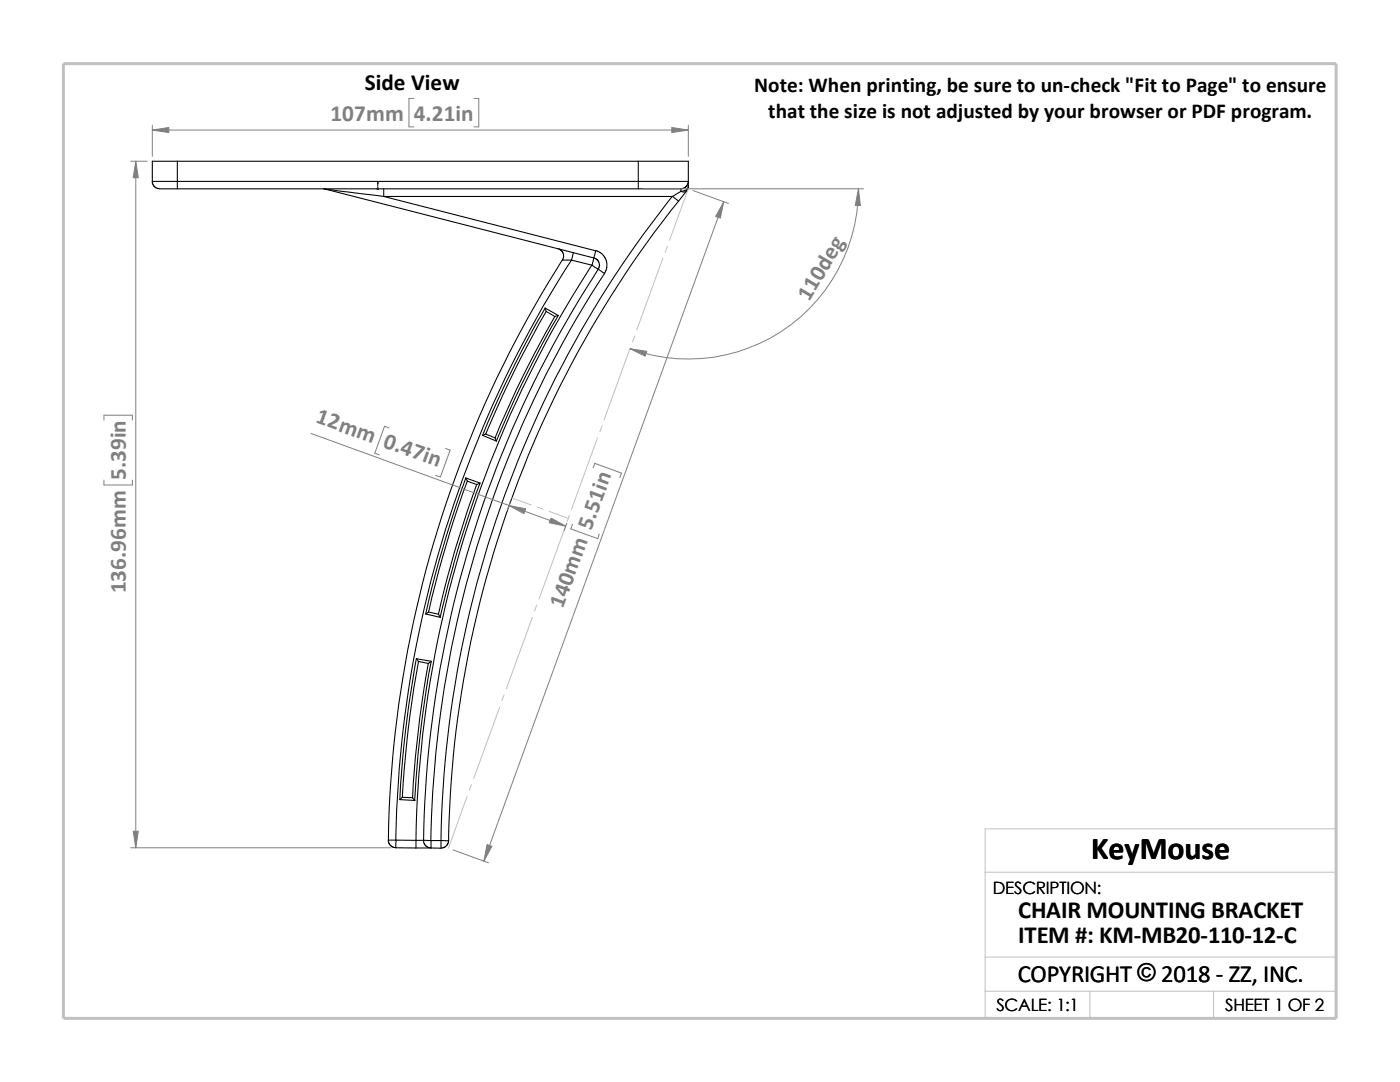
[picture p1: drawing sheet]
<svg xmlns="http://www.w3.org/2000/svg" width="279mm" height="216mm" viewBox="0 0 279 216" stroke-linecap="round" stroke-linejoin="round" font-family="sans-serif">
<g fill="none" stroke="#c0c0c0" stroke-width=".2">
<path d="M137.4 37.7l-3.8 10.3M132.3 51.5l-5.2 14.3M133.2 49.1l-.4 1.2M125.8 69.4l-5.2 14.3M126.7 67.1l-.5 1.1M102.1 99.4l3.9 1.4M119.3 87.3l-5.3 14.3M120.1 85l-.4 1.1M107.2 101.2l1.2 .4M109.6 102l3.9 1.5M112.8 105.2l-5.2 14.3M113.6 102.8l-.4 1.3"/>
<path d="M100.6 138.6l-.4 1.2M106.3 123.1l-5.3 14.4M107.1 120.7l-.4 1.2M93.2 158.9l-3.7 10.3M94.1 156.5l-.5 1.2M99.7 141.1l-5.2 14.3M196.6 174h70.1M196.6 191h70.1M196.6 197.8h70.1M217.5 197.8v5.4M242.2 197.8v5.4M26.8 203.2h239.9v-37.8h-70.1v37.8"/>
</g>
<path d="M12.7 12.7h254v190.5h-254z" fill="none" stroke="#c0c0c0" stroke-width=".59"/>
<g fill="none" stroke="#000" stroke-width=".21">
<path d="M30.4 36.2h5M30.4 36.2v.3l.3 .6 .8 .5 3.9 .1M35.4 36.2v1.5M35.4 32.2h-5v4M35.4 32.2h92M35.4 36.2h92M35.4 32.2v4M35.4 37.7h92M64.5 37.7h.4M64.9 37.7l11.7 1.5M64.9 37.7l53.6 13.8M76.6 39.2l42.3 10.8-.4 1.5"/>
<path d="M76.6 39.2h57.6M76.6 37.7v1.5M127.4 37.7h8.5M127.4 32.2v4M127.4 36.2v1.5M127.4 36.2h10M127.4 32.2h10v4M134.2 39.2a211.3 211.3 0 0 0-46.2 128.5M134.2 39.2l1.2 .9M135.9 37.7v.5M135.9 38.2l-1.7 1M137 38.1a1 1 0 0 1-1.1 .1"/>
<path d="M137 38.1l-1.6 2M137.4 36.2l-.4 .9-.4 .4-.7 .2M137.4 37.2a1.3 1.3 0 0 1-1.5 1M137.4 36.2v1M137.4 37.2l-.4 .9M111.4 49.6l.6 .4 .4 .4 .1 .9-.2 .6h1.7M112.2 51.9a222.2 222.2 0 0 0-34.7 115.7h1.5M114 51.9a220.5 220.5 0 0 0-35 115.7M114 51.9l4.2 1M114.4 50.4l-.4 1.5M118.1 52.9a216.5 216.5 0 0 0-35.1 114.8M118.2 52.9l2.4 1.7"/>
<path d="M118.5 51.5l.6 .2 .4 .6 .1 .7-.1 .6a215.3 215.3 0 0 0-35 114.1M118.5 51.5l-.3 1.4M118.9 50l1.2 .6 .4 .5 .5 .8 .1 1.4-.5 1.3M120.6 54.6a213.2 213.2 0 0 0-34.6 113.1M135.4 40.1a209.7 209.7 0 0 0-45.9 127.7M108.8 61.5a213.6 213.6 0 0 0-12.5 25.4M108.8 61.5l.2 .6M108.8 61.5l2.6 1.4M109 62.1l1.7 1.1 .7-.3M109 62.1a205.4 205.4 0 0 0-12.1 24.5M110.7 63.1a216.8 216.8 0 0 0-11.9 24.3M111.4 62.9a207.6 207.6 0 0 0-12.3 25.1"/>
<path d="M93 95.4l.3 .6M93 95.4l2.8 1M93 95.4a217.6 217.6 0 0 0-8 27.1M93.3 96l1.9 .7 .6-.3M93.3 96a221.9 221.9 0 0 0-7.8 26.1M95.1 96.6a224.7 224.7 0 0 0-7.6 26M95.8 96.4a211.2 211.2 0 0 0-8 26.7M96.3 86.9l2.8 1.1M96.9 86.6l-.6 .3M96.9 86.6l1.9 .8M98.8 87.4l.3 .6M83.1 131.4l.4 .6"/>
<path d="M83.1 131.4l3 .6M83.1 131.4a214.5 214.5 0 0 0-3.3 28.2M83.5 132l2 .4M83.5 132a206.8 206.8 0 0 0-3.2 27.1M85 122.5l2.9 .7-.4-.6M85 122.5l.6-.4 1.9 .5M85.5 132.4a207.5 207.5 0 0 0-3.2 26.8M86.1 132a211.2 211.2 0 0 0-3.3 27.7M86.1 132l-.6 .4M80.3 159.1l-.5 .5M80.3 159.1l2 .1M82.3 159.2l.5 .5-3-.1"/>
<path d="M77.5 167.6l.4 1 .5 .4 .6 .2M79 169.2h4M79 167.6l4 .1M79 167.6v1.6M83 167.7h1.5M83 169.2h3M83 167.7v1.5M84.5 167.7l.1 .5 .2 .5 .5 .3 .7 .2M84.5 167.7h1.5M86 167.7h2M86 169.2h2M86 167.7v1.5"/>
<path d="M88 167.7l1.5 .1M88 167.7v1.5M89.5 167.8l-.2 .7-.4 .5-.9 .2"/>
</g>
<path d="M75.4 36.3l.1 .4h-.2z" fill="#00f" stroke="#00f" stroke-width=".2"/>
<path d="M75.3 37.7h.3M75.3 37.5l.3 .3M75.4 37.7h.1M75.4 36.3v1.5M75.5 37.5l-.3 .3" fill="none" stroke="#00f" stroke-width=".2"/>
<g fill="none" stroke="#808080" stroke-width=".2">
<path d="M82.6 19.6h-1v5.7h1M94.6 19.6h.9v5.7h-.9M26.1 32.2h3.3M27.1 32.2v137M30.4 25v6.2M30.4 26h107M128.4 37.7h43.9M137.4 25v6.2M138.3 38l7.1 2.6M171.3 37.7a33.9 33.9 0 0 1-45.5 31.9M144.4 40.3l-47.8 131.5M20.7 83.8v-1h5.7v1"/>
<path d="M20.7 95.8v1h5.7v-1M62.1 86.5l50.8 18.5M77.6 85.4l-.8-.4-2 5.4 .9 .4M88.9 89.5l.9 .3-1.9 5.4-.9-.3M118.4 93.3l.3-.8 5.3 1.9-.3 .9M101.8 100.3l-.5 1.5M113.1 104.4l-.5 1.5M114.3 104.6l-.4 .9 5.4 2 .3-.9M26.1 169.2h51.9M90.4 169.6l7.1 2.6"/>
</g>
<g fill="#808080" stroke="#808080" stroke-width=".2">
<path d="M144.4 40.3l-.6 3.2-1-.3z"/>
<path d="M97.2 168.5l1 .4-1.6 2.9z"/>
<path d="M110 103.4l2.9 1.6-3.3-.7z"/>
<path d="M101.6 100.9l3.3 .6-.3 1z"/>
<path d="M125.8 69.6l3.3 .5-.3 1z"/>
<path d="M171.3 37.7l.4 3.3h-1z"/>
<path d="M30.4 26l3.3-.6v1.1z"/>
<path d="M134.1 25.4l3.3 .6-3.3 .5z"/>
<path d="M27.1 32.2l.5 3.3h-1z"/>
<path d="M26.6 165.9h1l-.5 3.3z"/>
</g>
<text font-size="6.4" x="217.8" y="171.4">KeyMouse</text>
<g font-size="4.9">
<text x="203.2" y="183.2">CHAIR MOUNTING BRACKET</text>
<text x="203.2" y="188.1">ITEM #: KM-MB20-110-12-C</text>
<text x="203.1" y="195.9">COPYRIGHT © 2018 - ZZ, INC.</text>
</g>
<text font-size="4.6" x="72.8" y="18">Side View</text>
<g font-size="4.6" fill="#808080">
<text x="66" y="24.1">107mm</text>
<text x="82.6" y="24.1">4.21in</text>
<text x="161.5" y="60.3" transform="rotate(-59 161.5 60.3)">110deg</text>
<text x="62.9" y="84.2" transform="rotate(20 62.9 84.2)">12mm 0.47in</text>
<text x="25.1" y="95.8" transform="rotate(-90 25.1 95.8)">5.39in</text>
<text x="118" y="106" transform="rotate(-70 118 106)">5.51in</text>
<text x="25.1" y="118.4" transform="rotate(-90 25.1 118.4)">136.96mm</text>
<text x="112.3" y="121.6" transform="rotate(-70 112.3 121.6)">140m</text>
</g>
<g font-size="4.2">
<text x="150.5" y="18.4">Note: When printing, be sure to un-check &quot;Fit to Page&quot; to ensure</text>
<text x="153.3" y="23.6">that the size is not adjusted by your browser or PDF program.</text>
</g>
<g font-size="3.4">
<text x="198.2" y="178.5">DESCRIPTION:</text>
<text x="198.8" y="201.7">SCALE: 1:1</text>
<text x="244.5" y="201.7">SHEET 1 OF 2</text>
</g>
</svg>
